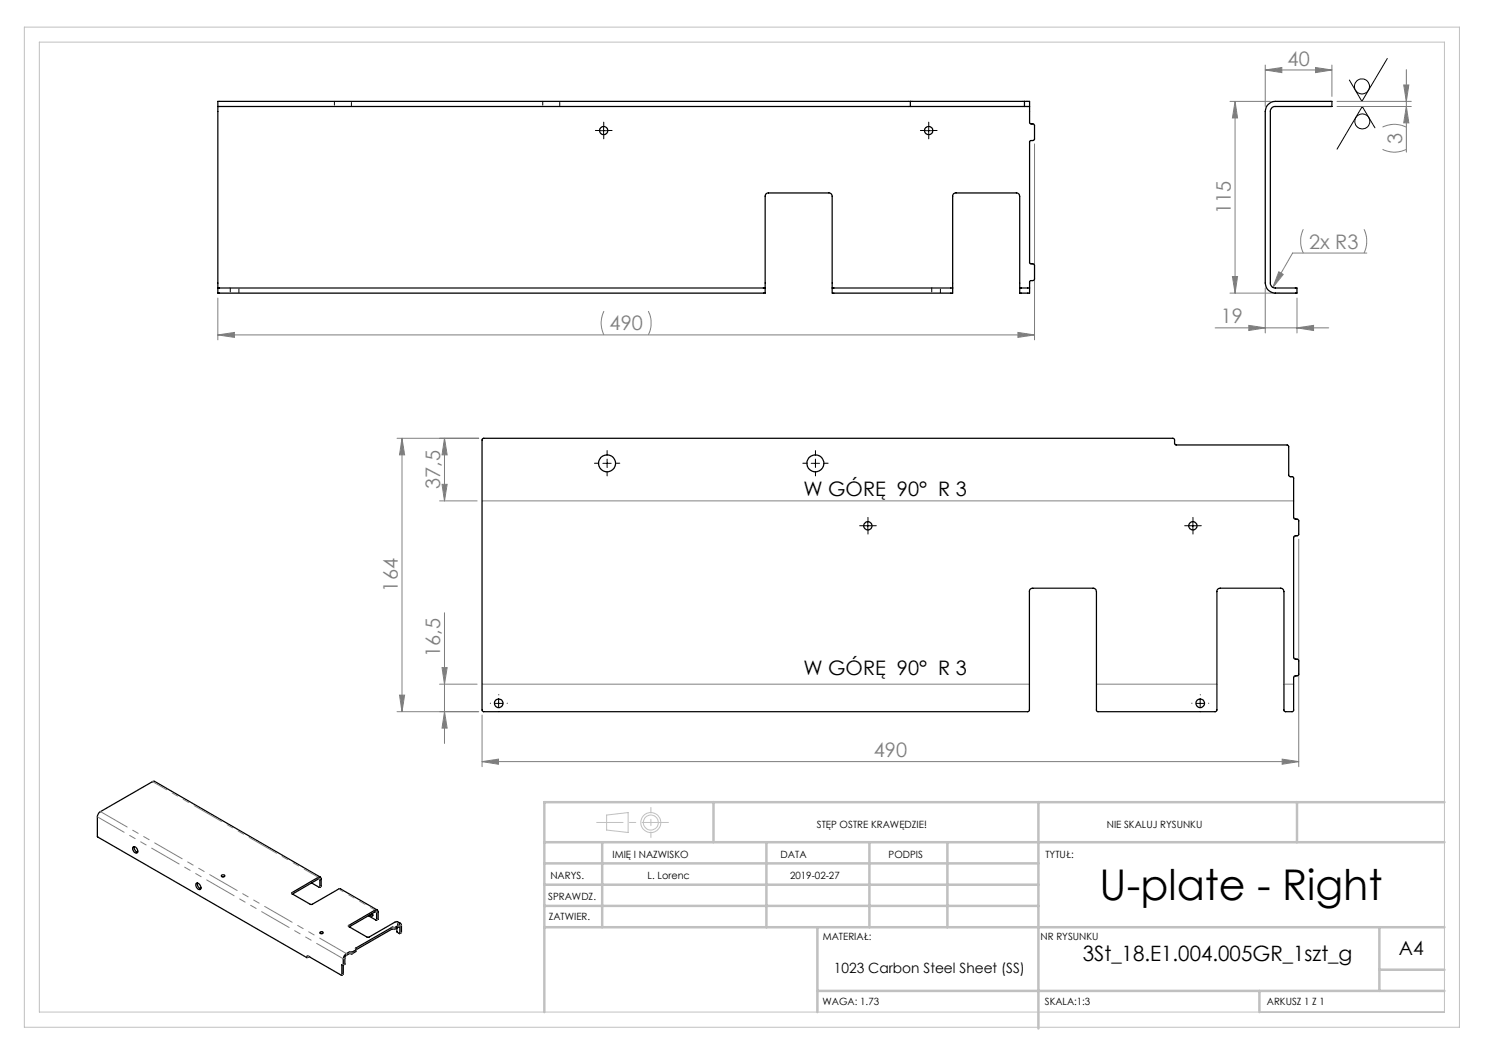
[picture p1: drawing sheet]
<svg xmlns="http://www.w3.org/2000/svg" width="297mm" height="210mm" viewBox="0 0 297 210" stroke-linecap="round" stroke-linejoin="round" font-family="sans-serif">
<g fill="none" stroke="#000" stroke-width=".2">
<path d="M277.5 11.7l-5.1 8.6-2.5-4.3M119.9 26.1h1.7M120.7 25.3v1.6M184.9 26.1h1.6M185.7 25.3v1.6M275 25.6l-2.5-4.3-5.1 8.5M120.6 92.7h1.6M121.4 91.8v1.7M162.2 92.7h1.7M163.1 91.8v1.7M172.8 105.2h1.6M173.6 104.3v1.7"/>
<path d="M237.7 105.2h1.7M238.6 104.3v1.7M99.7 139.8v1.7M240 139.8v1.7M98.9 140.7h1.7M239.2 140.7h1.7"/>
<circle cx="272.4" cy="17.3" r="1.51"/>
<circle cx="272.5" cy="24.3" r="1.5"/>
</g>
<g fill="none" stroke="#c0c0c0" stroke-width=".2">
<path d="M4.9 5.4h287v200h-287zM7.9 8.4h281v194h-281zM121.3 163l4.3-.5v4l-4.3-.5z"/>
<circle cx="130.2" cy="164.5" r="2"/>
<circle cx="130.2" cy="164.5" r="1.49"/>
</g>
<g fill="none" stroke="#808080" stroke-width=".2">
<path d="M253 14l3.4-.5v1zM253 13v8.3M253 14h13.4M263.1 13.5l3.3 .5-3.3 .5zM266.4 13v6.3M280.7 17h1.1l-.5 3.3zM281.3 13.9v16.5M206.9 28.8v39.2M246 20.3h8.1M247 20.3v38.3M247 20.3l.5 3.3h-1zM267.4 20.3h14.9"/>
<path d="M267.4 21.3h14.9M276.5 29.9l.3 .1a5.3 5.3 0 0 0 4.5-.1M276.5 25.4l.3-.1a5.3 5.3 0 0 1 4.5 .1M281.3 21.3l.5 3.3h-1.1zM43.6 59.6v8.4M246 58.6h9.9M246.5 55.3h1l-.5 3.3zM253 57.6v9M255.8 54.4l.8 .5-2 2.6zM259.4 59.6v7M260.7 45.9a5.6 5.6 0 0 0 0 4.7M272.8 45.9a5.6 5.6 0 0 1 0 4.7"/>
<path d="M273.4 50.6h-14.9l-3.9 6.9M43.6 67h163.3M43.6 67l3.3-.5v1zM120.8 62.2l-.2 .3a5.3 5.3 0 0 0 .2 4.5M129.7 62.2a5.6 5.6 0 0 1 0 4.8M203.6 66.5l3.3 .5-3.3 .5zM243 65.6h22.7M249.8 65.1l3.2 .5-3.2 .5zM259.4 65.6l3.3-.5v1zM79.4 87.7h16.3M80.4 87.7v54.6M80.4 87.7l.5 3.3h-1z"/>
<path d="M88.4 96.9h1l-.5 3.3zM88.9 87.7v12.5M88.9 87.7l.5 3.3h-1zM87.9 100.2h7.5M96.4 100.2h162.3M259.8 107.8v45.5M79.9 139h1l-.5 3.3zM87.9 136.8h7.5M88.4 133.5h1l-.5 3.3zM88.9 122.5v26.2M96.4 136.8h109.5M219.3 136.8h24.1"/>
<path d="M256.8 136.8h1.9M79.4 142.3h16.3M88.9 142.3l.5 3.3h-1zM96.4 152.3l3.3-.5v1.1zM96.4 143v10.3M96.4 152.3h163.4M256.4 151.8l3.4 .5-3.4 .6z"/>
</g>
<g fill="none" stroke="#000" stroke-width=".2" stroke-dasharray="15.2 1.3 1.3 1.3">
<path d="M119.9 26.1h-.8M120.8 25.3v-.9M120.8 26.9v.9M121.6 26.1h.8M184.9 26.1h-.8M185.8 25.3v-.9M185.8 26.9v.9M186.6 26.1h.8M119.8 92.6h-.9M121.4 91v-.9M121.4 94.3v.9M123.1 92.6h.9"/>
<path d="M161.4 92.6h-.8M163.1 91v-.9M163.1 94.3v.9M164.8 92.6h.8M172.8 105.1h-.9M173.6 104.3v-.8M173.6 106v.8M174.4 105.1h.9M237.8 105.1h-.9M238.6 104.3v-.8M238.6 106v.8M239.4 105.1h.9"/>
<path d="M99.8 139v-.1M240.1 139v-.1M98.1 140.6h.1M99.8 142.3h.1M101.4 140.6h.1M238.4 140.6h.1M240.1 142.3h.1M241.7 140.6h.1"/>
</g>
<path d="M133.7 164.5h-14.4" fill="none" stroke="#c0c0c0" stroke-width=".2" stroke-dasharray="15.2 1.3 1.3 1.3" stroke-dashoffset="10"/>
<path d="M130.2 161.5v6" fill="none" stroke="#c0c0c0" stroke-width=".2" stroke-dasharray="15.2 1.3 1.3 1.3" stroke-dashoffset="14.1"/>
<g fill="none" stroke="#c0c0c0" stroke-width=".5">
<path d="M108.9 176.9h98.8M108.9 172.7h98.8M108.9 168.4h180M120.4 168.4v17M142.7 160.4v8M153.3 168.4v17M173.9 168.4v17M189.5 168.4v17M207.7 160.4v45.3M259.4 160.4v8M288.9 160.4h-180v42M108.9 181.2h98.8"/>
<path d="M108.9 185.4h180M163.5 198.2h125.4M163.5 185.4v17M251.9 198.2v4.2M275.9 185.4v12.8M275.9 193.9h13"/>
</g>
<g fill="#808080">
<path d="M43.6 67l3.3-.5v1zM203.6 66.5l3.3 .5-3.3 .5zM255.8 54.4l-1.2 3.1 2-2.6z"/>
<path d="M253 14l3.4-.5v1zM263.1 13.5l3.3 .5-3.3 .5zM249.8 65.1l3.2 .5-3.2 .5zM259.4 65.6l3.3-.5v1z"/>
<path d="M96.4 152.3l3.3-.5v1.1zM256.4 151.8l3.4 .5-3.4 .6z"/>
<path d="M246.5 55.3h1l-.5 3.3zM247 20.3l.5 3.3h-1z"/>
<path d="M280.7 17h1.1l-.5 3.3zM281.3 21.3l.5 3.3h-1.1z"/>
<path d="M88.9 142.3l.5 3.3h-1zM88.4 133.5h1l-.5 3.3z"/>
<path d="M88.9 87.7l.5 3.3h-1zM88.4 96.9h1l-.5 3.3zM80.4 87.7l.5 3.3h-1zM79.9 139h1l-.5 3.3z"/>
</g>
<g fill="none" stroke="#000" stroke-width=".25">
<path d="M43.6 21.3h138.5M43.6 21.3v36.3M182.1 20.3h-138.5v1M182.1 20.3h22.8M182.1 21.3h22.8M182.1 20.3v1M204.9 20.3h1v1M204.9 21.3h1M204.9 20.3v1M205.9 21.3v3.3l.3 .2h.5l.2 .2v2.9l-.1 .2h-.6l-.3 .2v24.3l.2 .2h.6l.2 .2v2.8l-.3 .3-.6 .2-.1 1.3M253.6 20.9a1.78 1.78 0 0 1 1.5-.6h11.3v1h-11.3a.96 .96 0 0 0-1 1v34.3a.96 .96 0 0 0 1 1h4.3v1h-4.3a2.05 2.05 0 0 1-2.1-2v-34.3l.2-.8zM43.6 57.6v1h109.4v-1"/>
<path d="M43.6 57.6h109.4M153 57.6v-18.3a.61 .61 0 0 1 .7-.7h12.1a.66 .66 0 0 1 .6 .7v18.3M166.4 57.6v1h24.1v-1M166.4 57.6h24.1M190.5 57.6v-18.3a.61 .61 0 0 1 .7-.7h12.1a.66 .66 0 0 1 .6 .7v18.3M203.9 57.6h2M203.9 57.6v1h2v-1M96.4 87.8l.3-.1h137.9l.3 .2v.8l.3 .3h22.3l.2 .3v5.8l.3 .2h.6l.1 .2v8l.2 .3h.6l.3 .3v2.8l-.3 .3h-.6l-.2 .3v24l.2 .3h.6l.3 .3v2.8l-.3 .2-.6 .1-.2 .3v6.6l-.2 .2h-1.5l-.2-.2v-23.8a.66 .66 0 0 0-.7-.7h-12a.61 .61 0 0 0-.7 .7v23.8l-.3 .2h-23.6l-.2-.1v-23.9a.66 .66 0 0 0-.7-.7h-12a.61 .61 0 0 0-.7 .7v23.8l-.3 .2h-108.9l-.3-.2zM26.6 169.4a.72 .72 0 0 1 .8 .4 .72 .72 0 0 1-.1 .8 .93 .93 0 0 1-.7-1.2zM26.8 169.3a1.09 1.09 0 0 0 .7 1.2M39.2 176.7a.74 .74 0 0 1 .8 .4 .74 .74 0 0 1-.1 .8 .94 .94 0 0 1-.7-1.2zM39.5 176.6a1.1 1.1 0 0 0 .6 1.2"/>
<path d="M44.3 175.1a.33 .33 0 0 1 .4-.2 .33 .33 0 0 1 .2 .4h-.5zM44.4 175.3h.4M62.3 176.6l1.7 .8v-1.5l-.3-.1-5.2 3M63.9 177.5l.3-.2v-1.5a.37 .37 0 0 0-.1-.4 .37 .37 0 0 0-.5 .1l-5.3 3v.2l3.8 2.2h.3l5.3-3.1h.4l7.3 4.2M64.1 175.4l-33.3-19.2-10.7 6.1-.6 .8v4.2l.1 .1 41.8 24.1 .1-.3 6.8 3.9 .1-2.2 .3 .1M61.7 191.3h.1M61.7 191.3l-.3 .2M64 186.5a.3 .3 0 0 1 .4-.2 .3 .3 0 0 1 .2 .4h-.5zM64.1 186.7h.4M71.2 190l-.8 .4h-.5l-.8 .4-.3 .4-.1 .6v3.1l-.4 .1M71.3 189.9v.4l-.9 .5-.4-.1-.9 .5-.1 .2v1.4l-.4 .2M73.7 183.2l1.6 .8v-1.5l-.2-.2-5.3 3.1"/>
<path d="M74.4 182.8l.2 .2M74.4 182.7l.1 .5h-.2l-.2-.3M75.3 184l.3-.2v-1.4a.4 .4 0 0 0-.2-.4 .4 .4 0 0 0-.4 0l-5.3 3.1v.2l3.7 2.2h.4l5.4-3.2 .9 .4M79.4 185.6v.8l.5 .3 .1-1.5-.2-.2-.1 .4-.9 .5-.4-.1-7.1 4.1M79.9 186.7l.4-.2v-1.4a.35 .35 0 0 0-.2-.5 .35 .35 0 0 0-.5 .3l.1 .2-.8 .4-.5-.1-7.3 4.2 .1 .4"/>
<circle cx="120.7" cy="26.1" r=".83"/>
<circle cx="185.7" cy="26.1" r=".84"/>
<circle cx="121.4" cy="92.7" r="1.7"/>
<circle cx="163.1" cy="92.7" r="1.7"/>
<circle cx="173.6" cy="105.2" r=".82"/>
<circle cx="238.6" cy="105.2" r=".83"/>
<circle cx="99.7" cy="140.7" r=".86"/>
<circle cx="240" cy="140.7" r=".86"/>
</g>
<g fill="none" stroke="#808080" stroke-width=".2" stroke-dasharray="6.3 1.3 1.3 1.3 1.3 1.3">
<path d="M58.4 178.7v-.2M63.7 175.8l.3 .2M64 177.4l.3-.2M61.5 191.4l.3-.1M61.6 191.2h-.1M68.4 195l.3-.2M68.5 192.9l-.1 .1M68.7 192.9l.3-.1M69 191.6l-.3 .2M69.3 191.1v-.4M69.8 185.1v.2M69.9 190.7v-.4"/>
<path d="M70.1 190.3v.4M70.2 190.7v-.3M70.4 190.4v.3M71.2 189.6v.2M71.3 190.3v-.4M75 182.4l.3 .1M75.3 183.9l.3-.1M78.4 185.8v-.4M78.6 185.4v.4M78.7 185.8v-.3M78.9 185.5v.3M79.6 184.7v.2"/>
<path d="M79.7 184.7l-.6-.3M79.7 184.9v-.2M79.7 185.4v-.4M79.8 185.1l.2 .1M80 185.2l.3-.1M80 186.6l.3-.1"/>
</g>
<path d="M20.1 162.3l49.2 28.4M68.7 191.8l-49.2-28.4" fill="none" stroke="#808080" stroke-width=".2" stroke-dasharray="6.3 1.3 1.3 1.3 1.3 1.3" stroke-dashoffset=".2"/>
<path d="M63.7 175.5l-33.2-19.2" fill="none" stroke="#808080" stroke-width=".2" stroke-dasharray="6.3 1.3 1.3 1.3 1.3 1.3" stroke-dashoffset="3.1"/>
<path d="M75 182l-7.3-4.2" fill="none" stroke="#808080" stroke-width=".2" stroke-dasharray="6.3 1.3 1.3 1.3 1.3 1.3" stroke-dashoffset="5.3"/>
<path d="M66.9 20.3v1M70.3 21.3v-1M108.6 20.3v1M112 21.3v-1M46.1 57.6v1M47.8 58.6v-1M186.4 57.6v1M188.1 58.6v-1" fill="none" stroke="#000" stroke-width=".2" stroke-dasharray="1.3 .6" stroke-dashoffset=".5"/>
<text font-size="8.5" x="219.9" y="179.9">U-plate - Right</text>
<text font-size="4.2" x="216.5" y="192.2">3St_18.E1.004.005GR_1szt_g</text>
<g font-size="4" fill="#808080">
<text x="257.5" y="13.1">40</text>
<text x="280.4" y="28.7" transform="rotate(-90 280.4 28.7)">3</text>
<text x="246.2" y="42.8" transform="rotate(-90 246.2 42.8)">115</text>
<text x="261.8" y="49.7">2x R3</text>
<text x="244.2" y="64.7">19</text>
<text x="121.9" y="66.1">490</text>
<text x="88.1" y="97.8" transform="rotate(-90 88.1 97.8)">37,5</text>
<text x="79.6" y="118.3" transform="rotate(-90 79.6 118.3)">164</text>
<text x="88.1" y="131.4" transform="rotate(-90 88.1 131.4)">16,5</text>
<text x="174.8" y="151.4">490</text>
</g>
<g font-size="4">
<text x="160.7" y="99.3">W GÓRĘ 90° R 3</text>
<text x="160.7" y="135">W GÓRĘ 90° R 3</text>
</g>
<text font-size="3.9" x="279.8" y="190.9">A4</text>
<text font-size="2.8" x="166.8" y="194.6">1023 Carbon Steel Sheet (SS)</text>
<g font-size="2">
<text x="163.4" y="165.5">STĘP OSTRE KRAWĘDZIE!</text>
<text x="221.4" y="165.6">NIE SKALUJ RYSUNKU</text>
<text x="122.5" y="171.6">IMIĘ I NAZWISKO</text>
<text x="156.1" y="171.6">DATA</text>
<text x="177.7" y="171.6">PODPIS</text>
<text x="209.1" y="171.6">TYTUŁ:</text>
<text x="110.1" y="175.8">NARYS.</text>
<text x="129.5" y="175.8">L. Lorenc</text>
<text x="158" y="175.7">2019-02-27</text>
<text x="109.6" y="180">SPRAWDZ.</text>
<text x="109.7" y="184.1">ZATWIER.</text>
<text x="164.5" y="187.9">MATERIAŁ:</text>
<text x="208.1" y="188.1">NR RYSUNKU</text>
<text x="164.5" y="201">WAGA: 1.73</text>
<text x="209" y="201">SKALA:1:3</text>
<text x="253.4" y="201">ARKUSZ 1 Z 1</text>
</g>
</svg>
